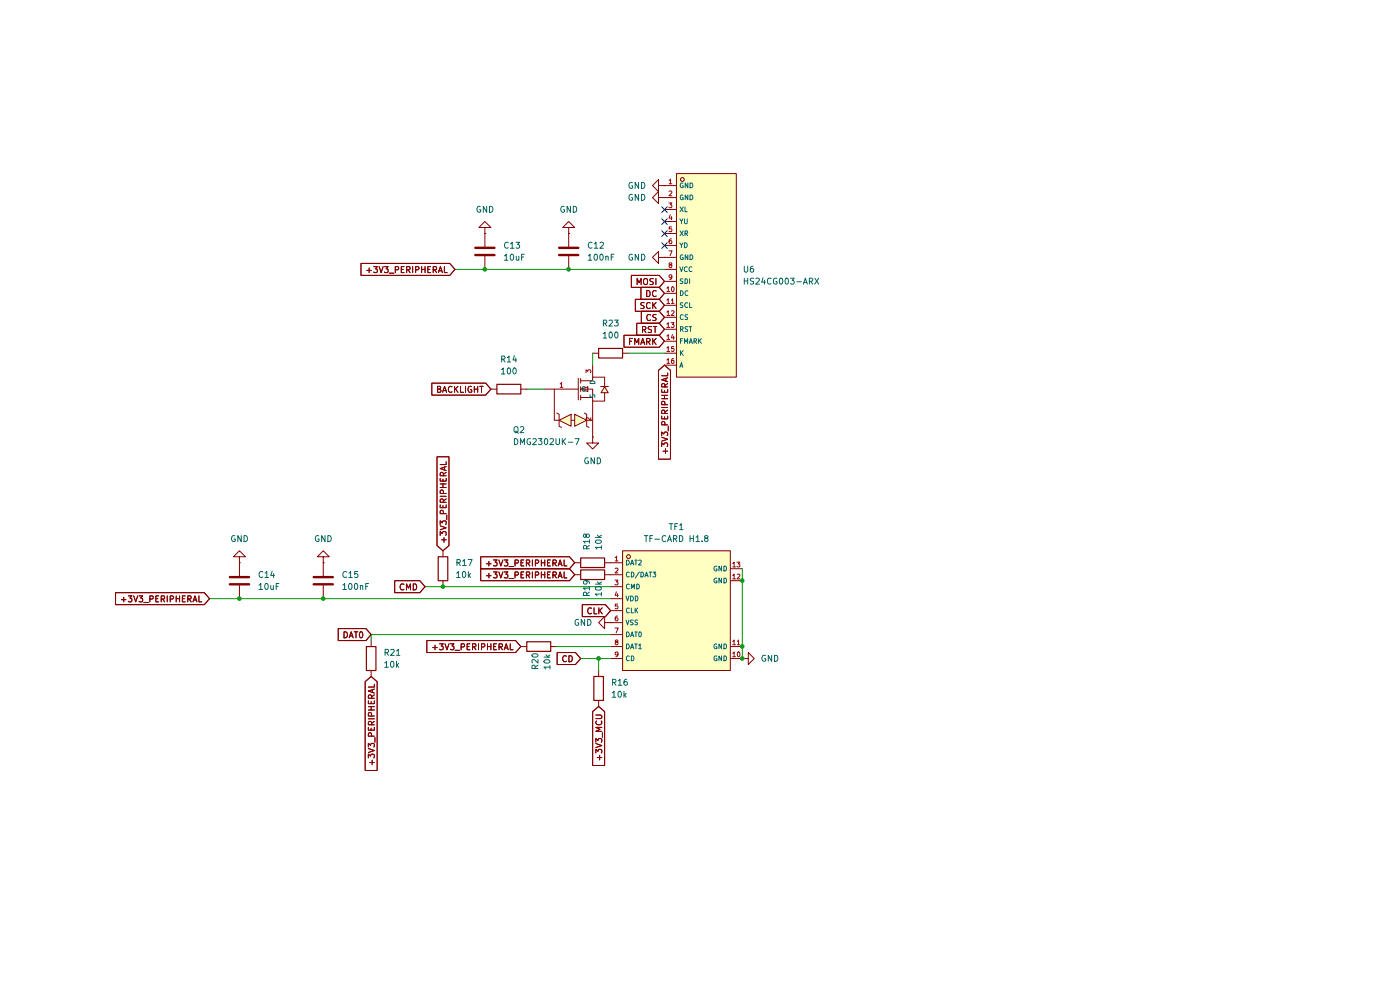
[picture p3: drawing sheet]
(kicad_sch
 (version 20250114)
 (generator "eeschema")
 (generator_version "9.0")
 (paper "A4")
 (lib_symbols
  (symbol "Device:C"
   (pin_numbers (hide yes))
   (pin_names
    (offset 0.254)) (exclude_from_sim no) (in_bom yes) (on_board yes)
   (property "Reference" "C" (at 0.635 2.54 0) (effects (font (size 1.27 1.27)) (justify left)))
   (property "Value" "C" (at 0.635 -2.54 0) (effects (font (size 1.27 1.27)) (justify left)))
   (property "Footprint" "" (at 0.9652 -3.81 0) (effects (font (size 1.27 1.27)) (hide yes)))
   (property "Datasheet" "~" (at 0 0 0) (effects (font (size 1.27 1.27)) (hide yes)))
   (property "Description" "Unpolarized capacitor" (at 0 0 0) (effects (font (size 1.27 1.27)) (hide yes)))
   (symbol "C_0_1"
    (polyline (pts (xy -2.032 0.762) (xy 2.032 0.762)) (stroke (width 0.508) (type default)) (fill (type none)))
    (polyline (pts (xy -2.032 -0.762) (xy 2.032 -0.762)) (stroke (width 0.508) (type default)) (fill (type none))))
   (symbol "C_1_1"
    (pin passive line (at 0 3.81 270) (length 2.794) (name "~" (effects (font (size 1.27 1.27)))) (number "1" (effects (font (size 1.27 1.27)))))
    (pin passive line (at 0 -3.81 90) (length 2.794) (name "~" (effects (font (size 1.27 1.27)))) (number "2" (effects (font (size 1.27 1.27))))))
   (embedded_fonts no))
  (symbol "Device:R"
   (pin_numbers (hide yes))
   (pin_names
    (offset 0)) (exclude_from_sim no) (in_bom yes) (on_board yes)
   (property "Reference" "R" (at 2.032 0 90) (effects (font (size 1.27 1.27))))
   (property "Value" "R" (at 0 0 90) (effects (font (size 1.27 1.27))))
   (property "Footprint" "" (at -1.778 0 90) (effects (font (size 1.27 1.27)) (hide yes)))
   (property "Datasheet" "~" (at 0 0 0) (effects (font (size 1.27 1.27)) (hide yes)))
   (property "Description" "Resistor" (at 0 0 0) (effects (font (size 1.27 1.27)) (hide yes)))
   (symbol "R_0_1"
    (rectangle (start -1.016 -2.54) (end 1.016 2.54) (stroke (width 0.254) (type default)) (fill (type none))))
   (symbol "R_1_1"
    (pin passive line (at 0 3.81 270) (length 1.27) (name "~" (effects (font (size 1.27 1.27)))) (number "1" (effects (font (size 1.27 1.27)))))
    (pin passive line (at 0 -3.81 90) (length 1.27) (name "~" (effects (font (size 1.27 1.27)))) (number "2" (effects (font (size 1.27 1.27))))))
   (embedded_fonts no))
  (symbol "lcsc_imported:DMG2302UK-7" (exclude_from_sim no) (in_bom yes) (on_board yes)
   (property "Reference" "Q" (at 0 1.27 0) (effects (font (size 1.27 1.27))))
   (property "Value" "DMG2302UK-7" (at 0 -2.54 0) (effects (font (size 1.27 1.27))))
   (property "Footprint" "lcsc_footprints:C460977_SOT-23-3_L2_9-W1_3-P1_90-LS2_4-BR" (at 0 -10.16 0) (effects (font (size 1.27 1.27)) (hide yes)))
   (property "Datasheet" "https://www.lcsc.com/datasheet/lcsc_datasheet_1912111437_Diodes-Incorporated-DMG2302UK-7_C460977.pdf" (at -2.286 0.127 0) (effects (font (size 1.27 1.27)) (hide yes)))
   (property "Description" "DMG2302UK-7" (at 0 0 0) (effects (font (size 1.27 1.27)) (hide yes)))
   (property "LCSC" "C460977" (at 0 0 0) (effects (font (size 1.27 1.27)) (hide yes)))
   (property "Manufacturer" "DIODES(美台)" (at 0 0 0) (effects (font (size 1.27 1.27)) (hide yes)))
   (symbol "DMG2302UK-7_1_1"
    (polyline (pts (xy -7.62 -5.08) (xy -7.62 -5.08) (xy -7.112 -5.334) (xy -7.112 -7.874) (xy -6.604 -8.128) (xy -6.604 -8.128)) (stroke (width 0) (type default)) (fill (type none)))
    (polyline (pts (xy -7.112 -6.604) (xy -8.128 -6.604) (xy -8.128 0)) (stroke (width 0) (type default)) (fill (type none)))
    (polyline (pts (xy -4.572 -5.334) (xy -7.112 -6.604) (xy -4.572 -7.874) (xy -4.572 -5.334)) (stroke (width 0) (type default)) (fill (type background)))
    (polyline (pts (xy -4.572 -6.604) (xy -3.81 -6.604)) (stroke (width 0) (type default)) (fill (type none)))
    (polyline (pts (xy -3.81 -5.334) (xy -1.27 -6.604) (xy -3.81 -7.874) (xy -3.81 -5.334)) (stroke (width 0) (type default)) (fill (type background)))
    (polyline (pts (xy -3.048 2.286) (xy -3.048 -2.286)) (stroke (width 0) (type default)) (fill (type none)))
    (polyline (pts (xy -2.54 2.286) (xy -2.54 1.27)) (stroke (width 0) (type default)) (fill (type none)))
    (polyline (pts (xy -2.54 1.778) (xy 0 1.778) (xy 0 2.54) (xy 2.54 2.54) (xy 2.54 0.508)) (stroke (width 0) (type default)) (fill (type none)))
    (polyline (pts (xy -2.54 0) (xy -1.016 -0.508) (xy -1.016 0.508) (xy -2.54 0)) (stroke (width 0) (type default)) (fill (type background)))
    (polyline (pts (xy -2.54 0) (xy 0 0) (xy 0 -2.54) (xy 2.54 -2.54) (xy 2.54 -0.762)) (stroke (width 0) (type default)) (fill (type none)))
    (polyline (pts (xy -2.54 -0.508) (xy -2.54 0.508)) (stroke (width 0) (type default)) (fill (type none)))
    (polyline (pts (xy -2.54 -2.286) (xy -2.54 -1.27)) (stroke (width 0) (type default)) (fill (type none)))
    (polyline (pts (xy -1.778 -5.08) (xy -1.778 -5.08) (xy -1.27 -5.334) (xy -1.27 -7.874) (xy -0.762 -8.128) (xy -0.762 -8.128)) (stroke (width 0) (type default)) (fill (type none)))
    (polyline (pts (xy -1.27 -6.604) (xy 0 -6.604)) (stroke (width 0) (type default)) (fill (type none)))
    (polyline (pts (xy 0 -1.778) (xy -2.54 -1.778)) (stroke (width 0) (type default)) (fill (type none)))
    (polyline (pts (xy 1.6942 0.569) (xy 3.3198 0.569)) (stroke (width 0) (type default)) (fill (type none)))
    (polyline (pts (xy 2.54 0.508) (xy 1.778 -0.762) (xy 3.302 -0.762) (xy 2.54 0.508)) (stroke (width 0) (type default)) (fill (type background)))
    (pin unspecified line (at -10.16 0 0) (length 7.112) (name "G" (effects (font (size 1 1)))) (number "1" (effects (font (size 1 1)))))
    (pin unspecified line (at 0 5.08 270) (length 2.54) (name "D" (effects (font (size 1 1)))) (number "3" (effects (font (size 1 1)))))
    (pin unspecified line (at 0 -10.16 90) (length 7.62) (name "S" (effects (font (size 1 1)))) (number "2" (effects (font (size 1 1))))))
   (embedded_fonts no))
  (symbol "lcsc_imported:HS24CG003-ARX" (exclude_from_sim no) (in_bom yes) (on_board yes)
   (property "Reference" "U" (at 0 1.27 0) (effects (font (size 1.27 1.27))))
   (property "Value" "HS24CG003-ARX" (at 0 -2.54 0) (effects (font (size 1.27 1.27))))
   (property "Footprint" "lcsc_footprints:C5329583_LCD-SMD_HS24CG003-ARX" (at 0 -10.16 0) (effects (font (size 1.27 1.27)) (hide yes)))
   (property "Datasheet" "https://wmsc.lcsc.com/wmsc/upload/file/pdf/v2/lcsc/2404191106_HS-HS24CG003-ARX_C5329583.pdf" (at -2.286 0.127 0) (effects (font (size 1.27 1.27)) (hide yes)))
   (property "Description" "HS24CG003-ARX" (at 0 0 0) (effects (font (size 1.27 1.27)) (hide yes)))
   (property "LCSC" "C5329583" (at 0 0 0) (effects (font (size 1.27 1.27)) (hide yes)))
   (property "Manufacturer" "HS(汉昇)" (at 0 0 0) (effects (font (size 1.27 1.27)) (hide yes)))
   (symbol "HS24CG003-ARX_1_1"
    (rectangle (start -6.35 21.59) (end 6.35 -21.59) (stroke (width 0) (type default)) (fill (type background)))
    (circle (center -5.08 20.32) (radius 0.381) (stroke (width 0) (type default)) (fill (type background)))
    (pin unspecified line (at -8.89 19.05 0) (length 2.54) (name "GND" (effects (font (size 1 1)))) (number "1" (effects (font (size 1 1)))))
    (pin unspecified line (at -8.89 16.51 0) (length 2.54) (name "GND" (effects (font (size 1 1)))) (number "2" (effects (font (size 1 1)))))
    (pin unspecified line (at -8.89 13.97 0) (length 2.54) (name "XL" (effects (font (size 1 1)))) (number "3" (effects (font (size 1 1)))))
    (pin unspecified line (at -8.89 11.43 0) (length 2.54) (name "YU" (effects (font (size 1 1)))) (number "4" (effects (font (size 1 1)))))
    (pin unspecified line (at -8.89 8.89 0) (length 2.54) (name "XR" (effects (font (size 1 1)))) (number "5" (effects (font (size 1 1)))))
    (pin unspecified line (at -8.89 6.35 0) (length 2.54) (name "YD" (effects (font (size 1 1)))) (number "6" (effects (font (size 1 1)))))
    (pin unspecified line (at -8.89 3.81 0) (length 2.54) (name "GND" (effects (font (size 1 1)))) (number "7" (effects (font (size 1 1)))))
    (pin unspecified line (at -8.89 1.27 0) (length 2.54) (name "VCC" (effects (font (size 1 1)))) (number "8" (effects (font (size 1 1)))))
    (pin unspecified line (at -8.89 -1.27 0) (length 2.54) (name "SDI" (effects (font (size 1 1)))) (number "9" (effects (font (size 1 1)))))
    (pin unspecified line (at -8.89 -3.81 0) (length 2.54) (name "DC" (effects (font (size 1 1)))) (number "10" (effects (font (size 1 1)))))
    (pin unspecified line (at -8.89 -6.35 0) (length 2.54) (name "SCL" (effects (font (size 1 1)))) (number "11" (effects (font (size 1 1)))))
    (pin unspecified line (at -8.89 -8.89 0) (length 2.54) (name "CS" (effects (font (size 1 1)))) (number "12" (effects (font (size 1 1)))))
    (pin unspecified line (at -8.89 -11.43 0) (length 2.54) (name "RST" (effects (font (size 1 1)))) (number "13" (effects (font (size 1 1)))))
    (pin unspecified line (at -8.89 -13.97 0) (length 2.54) (name "FMARK" (effects (font (size 1 1)))) (number "14" (effects (font (size 1 1)))))
    (pin unspecified line (at -8.89 -16.51 0) (length 2.54) (name "K" (effects (font (size 1 1)))) (number "15" (effects (font (size 1 1)))))
    (pin unspecified line (at -8.89 -19.05 0) (length 2.54) (name "A" (effects (font (size 1 1)))) (number "16" (effects (font (size 1 1))))))
   (embedded_fonts no))
  (symbol "lcsc_imported:TF-CARD_H1_8" (exclude_from_sim no) (in_bom yes) (on_board yes)
   (property "Reference" "TF" (at 0 1.27 0) (effects (font (size 1.27 1.27))))
   (property "Value" "TF-CARD H1.8" (at 0 -2.54 0) (effects (font (size 1.27 1.27))))
   (property "Footprint" "lcsc_footprints:C7529389_TF-SMD_TF-CARD-H1_8" (at 0 -10.16 0) (effects (font (size 1.27 1.27)) (hide yes)))
   (property "Datasheet" "https://wmsc.lcsc.com/wmsc/upload/file/pdf/v2/lcsc/2308181409_SHOU-HAN-TF-CARD-H1-8_C7529389.pdf" (at -2.286 0.127 0) (effects (font (size 1.27 1.27)) (hide yes)))
   (property "Description" "TF-CARD H1.8" (at 0 0 0) (effects (font (size 1.27 1.27)) (hide yes)))
   (property "LCSC" "C7529389" (at 0 0 0) (effects (font (size 1.27 1.27)) (hide yes)))
   (property "Manufacturer" "SHOU HAN(首韩)" (at 0 0 0) (effects (font (size 1.27 1.27)) (hide yes)))
   (symbol "TF-CARD_H1_8_1_1"
    (rectangle (start -12.7 15.24) (end 10.16 -10.16) (stroke (width 0) (type default)) (fill (type background)))
    (circle (center -11.43 13.97) (radius 0.381) (stroke (width 0) (type default)) (fill (type background)))
    (pin unspecified line (at -15.24 12.7 0) (length 2.54) (name "DAT2" (effects (font (size 1 1)))) (number "1" (effects (font (size 1 1)))))
    (pin unspecified line (at -15.24 10.16 0) (length 2.54) (name "CD/DAT3" (effects (font (size 1 1)))) (number "2" (effects (font (size 1 1)))))
    (pin unspecified line (at -15.24 7.62 0) (length 2.54) (name "CMD" (effects (font (size 1 1)))) (number "3" (effects (font (size 1 1)))))
    (pin unspecified line (at -15.24 5.08 0) (length 2.54) (name "VDD" (effects (font (size 1 1)))) (number "4" (effects (font (size 1 1)))))
    (pin unspecified line (at -15.24 2.54 0) (length 2.54) (name "CLK" (effects (font (size 1 1)))) (number "5" (effects (font (size 1 1)))))
    (pin unspecified line (at -15.24 0 0) (length 2.54) (name "VSS" (effects (font (size 1 1)))) (number "6" (effects (font (size 1 1)))))
    (pin unspecified line (at -15.24 -2.54 0) (length 2.54) (name "DAT0" (effects (font (size 1 1)))) (number "7" (effects (font (size 1 1)))))
    (pin unspecified line (at -15.24 -5.08 0) (length 2.54) (name "DAT1" (effects (font (size 1 1)))) (number "8" (effects (font (size 1 1)))))
    (pin unspecified line (at -15.24 -7.62 0) (length 2.54) (name "CD" (effects (font (size 1 1)))) (number "9" (effects (font (size 1 1)))))
    (pin unspecified line (at 12.7 11.43 180) (length 2.54) (name "GND" (effects (font (size 1 1)))) (number "13" (effects (font (size 1 1)))))
    (pin unspecified line (at 12.7 8.89 180) (length 2.54) (name "GND" (effects (font (size 1 1)))) (number "12" (effects (font (size 1 1)))))
    (pin unspecified line (at 12.7 -5.08 180) (length 2.54) (name "GND" (effects (font (size 1 1)))) (number "11" (effects (font (size 1 1)))))
    (pin unspecified line (at 12.7 -7.62 180) (length 2.54) (name "GND" (effects (font (size 1 1)))) (number "10" (effects (font (size 1 1))))))
   (embedded_fonts no))
  (symbol "power:GND"
   (power)
   (pin_numbers (hide yes))
   (pin_names
    (offset 0) (hide yes)) (exclude_from_sim no) (in_bom yes) (on_board yes)
   (property "Reference" "#PWR" (at 0 -6.35 0) (effects (font (size 1.27 1.27)) (hide yes)))
   (property "Value" "GND" (at 0 -3.81 0) (effects (font (size 1.27 1.27))))
   (property "Footprint" "" (at 0 0 0) (effects (font (size 1.27 1.27)) (hide yes)))
   (property "Datasheet" "" (at 0 0 0) (effects (font (size 1.27 1.27)) (hide yes)))
   (property "Description" "Power symbol creates a global label with name \"GND\" , ground" (at 0 0 0) (effects (font (size 1.27 1.27)) (hide yes)))
   (symbol "GND_0_1"
    (polyline (pts (xy 0 0) (xy 0 -1.27) (xy 1.27 -1.27) (xy 0 -2.54) (xy -1.27 -1.27) (xy 0 -1.27)) (stroke (width 0) (type default)) (fill (type none))))
   (symbol "GND_1_1"
    (pin power_in line (at 0 0 270) (length 0) (name "~" (effects (font (size 1.27 1.27)))) (number "1" (effects (font (size 1.27 1.27))))))
   (embedded_fonts no)))
 (junction
  (at 157.48 123.19)
  (diameter 0)
  (color 0 0 0 0))
 (junction
  (at 157.48 139.7)
  (diameter 0)
  (color 0 0 0 0))
 (junction
  (at 50.8 127)
  (diameter 0)
  (color 0 0 0 0))
 (junction
  (at 102.87 57.15)
  (diameter 0)
  (color 0 0 0 0))
 (junction
  (at 93.98 124.46)
  (diameter 0)
  (color 0 0 0 0))
 (junction
  (at 68.58 127)
  (diameter 0)
  (color 0 0 0 0))
 (junction
  (at 120.65 57.15)
  (diameter 0)
  (color 0 0 0 0))
 (junction
  (at 157.48 137.16)
  (diameter 0)
  (color 0 0 0 0))
 (junction
  (at 127 139.7)
  (diameter 0)
  (color 0 0 0 0))
 (no_connect
  (at 140.97 46.99))
 (no_connect
  (at 140.97 49.53))
 (no_connect
  (at 140.97 52.07))
 (no_connect
  (at 140.97 44.45))
 (wire
  (pts (xy 157.48 123.19) (xy 157.48 137.16))
  (stroke (width 0) (type default)))
 (wire
  (pts (xy 111.76 82.55) (xy 115.57 82.55))
  (stroke (width 0) (type default)))
 (wire
  (pts (xy 96.52 57.15) (xy 102.87 57.15))
  (stroke (width 0) (type default)))
 (wire
  (pts (xy 118.11 137.16) (xy 129.54 137.16))
  (stroke (width 0) (type default)))
 (wire
  (pts (xy 93.98 124.46) (xy 129.54 124.46))
  (stroke (width 0) (type default)))
 (wire
  (pts (xy 50.8 127) (xy 68.58 127))
  (stroke (width 0) (type default)))
 (wire
  (pts (xy 157.48 137.16) (xy 157.48 139.7))
  (stroke (width 0) (type default)))
 (wire
  (pts (xy 127 139.7) (xy 129.54 139.7))
  (stroke (width 0) (type default)))
 (wire
  (pts (xy 127 139.7) (xy 127 142.24))
  (stroke (width 0) (type default)))
 (wire
  (pts (xy 78.74 134.62) (xy 78.74 135.89))
  (stroke (width 0) (type default)))
 (wire
  (pts (xy 44.45 127) (xy 50.8 127))
  (stroke (width 0) (type default)))
 (wire
  (pts (xy 102.87 57.15) (xy 120.65 57.15))
  (stroke (width 0) (type default)))
 (wire
  (pts (xy 68.58 127) (xy 129.54 127))
  (stroke (width 0) (type default)))
 (wire
  (pts (xy 133.35 74.93) (xy 140.97 74.93))
  (stroke (width 0) (type default)))
 (wire
  (pts (xy 123.19 139.7) (xy 127 139.7))
  (stroke (width 0) (type default)))
 (wire
  (pts (xy 129.54 134.62) (xy 78.74 134.62))
  (stroke (width 0) (type default)))
 (wire
  (pts (xy 125.73 74.93) (xy 125.73 77.47))
  (stroke (width 0) (type default)))
 (wire
  (pts (xy 90.17 124.46) (xy 93.98 124.46))
  (stroke (width 0) (type default)))
 (wire
  (pts (xy 120.65 57.15) (xy 140.97 57.15))
  (stroke (width 0) (type default)))
 (wire
  (pts (xy 157.48 120.65) (xy 157.48 123.19))
  (stroke (width 0) (type default)))
 (global_label "RST"
  (shape input)
  (at 140.97 69.85 180)
  (fields_autoplaced yes)
  (effects (font (size 1.27 1.27)) (justify right))
  (property "Intersheetrefs" "${INTERSHEET_REFS}" (at 134.5377 69.85 0) (effects (font (size 1.27 1.27)) (justify right) (hide yes))))
 (global_label "+3V3_PERIPHERAL"
  (shape input)
  (at 110.49 137.16 180)
  (fields_autoplaced yes)
  (effects (font (size 1.27 1.27)) (justify right))
  (property "Intersheetrefs" "${INTERSHEET_REFS}" (at 90.0272 137.16 0) (effects (font (size 1.27 1.27)) (justify right) (hide yes))))
 (global_label "DC"
  (shape input)
  (at 140.97 62.23 180)
  (fields_autoplaced yes)
  (effects (font (size 1.27 1.27)) (justify right))
  (property "Intersheetrefs" "${INTERSHEET_REFS}" (at 135.4448 62.23 0) (effects (font (size 1.27 1.27)) (justify right) (hide yes))))
 (global_label "+3V3_PERIPHERAL"
  (shape input)
  (at 44.45 127 180)
  (fields_autoplaced yes)
  (effects (font (size 1.27 1.27)) (justify right))
  (property "Intersheetrefs" "${INTERSHEET_REFS}" (at 23.9872 127 0) (effects (font (size 1.27 1.27)) (justify right) (hide yes))))
 (global_label "+3V3_PERIPHERAL"
  (shape input)
  (at 140.97 77.47 270)
  (fields_autoplaced yes)
  (effects (font (size 1.27 1.27)) (justify right))
  (property "Intersheetrefs" "${INTERSHEET_REFS}" (at 140.97 97.9328 90) (effects (font (size 1.27 1.27)) (justify right) (hide yes))))
 (global_label "+3V3_PERIPHERAL"
  (shape input)
  (at 78.74 143.51 270)
  (fields_autoplaced yes)
  (effects (font (size 1.27 1.27)) (justify right))
  (property "Intersheetrefs" "${INTERSHEET_REFS}" (at 78.74 163.9728 90) (effects (font (size 1.27 1.27)) (justify right) (hide yes))))
 (global_label "DAT0"
  (shape input)
  (at 78.74 134.62 180)
  (fields_autoplaced yes)
  (effects (font (size 1.27 1.27)) (justify right))
  (property "Intersheetrefs" "${INTERSHEET_REFS}" (at 71.2191 134.62 0) (effects (font (size 1.27 1.27)) (justify right) (hide yes))))
 (global_label "+3V3_PERIPHERAL"
  (shape input)
  (at 121.92 119.38 180)
  (fields_autoplaced yes)
  (effects (font (size 1.27 1.27)) (justify right))
  (property "Intersheetrefs" "${INTERSHEET_REFS}" (at 101.4572 119.38 0) (effects (font (size 1.27 1.27)) (justify right) (hide yes))))
 (global_label "SCK"
  (shape input)
  (at 140.97 64.77 180)
  (fields_autoplaced yes)
  (effects (font (size 1.27 1.27)) (justify right))
  (property "Intersheetrefs" "${INTERSHEET_REFS}" (at 134.2353 64.77 0) (effects (font (size 1.27 1.27)) (justify right) (hide yes))))
 (global_label "+3V3_PERIPHERAL"
  (shape input)
  (at 93.98 116.84 90)
  (fields_autoplaced yes)
  (effects (font (size 1.27 1.27)) (justify left))
  (property "Intersheetrefs" "${INTERSHEET_REFS}" (at 93.98 96.3772 90) (effects (font (size 1.27 1.27)) (justify left) (hide yes))))
 (global_label "MOSI"
  (shape input)
  (at 140.97 59.69 180)
  (fields_autoplaced yes)
  (effects (font (size 1.27 1.27)) (justify right))
  (property "Intersheetrefs" "${INTERSHEET_REFS}" (at 133.3886 59.69 0) (effects (font (size 1.27 1.27)) (justify right) (hide yes))))
 (global_label "CD"
  (shape input)
  (at 123.19 139.7 180)
  (fields_autoplaced yes)
  (effects (font (size 1.27 1.27)) (justify right))
  (property "Intersheetrefs" "${INTERSHEET_REFS}" (at 117.6648 139.7 0) (effects (font (size 1.27 1.27)) (justify right) (hide yes))))
 (global_label "FMARK"
  (shape input)
  (at 140.97 72.39 180)
  (fields_autoplaced yes)
  (effects (font (size 1.27 1.27)) (justify right))
  (property "Intersheetrefs" "${INTERSHEET_REFS}" (at 131.8162 72.39 0) (effects (font (size 1.27 1.27)) (justify right) (hide yes))))
 (global_label "CLK"
  (shape input)
  (at 129.54 129.54 180)
  (fields_autoplaced yes)
  (effects (font (size 1.27 1.27)) (justify right))
  (property "Intersheetrefs" "${INTERSHEET_REFS}" (at 122.9867 129.54 0) (effects (font (size 1.27 1.27)) (justify right) (hide yes))))
 (global_label "BACKLIGHT"
  (shape input)
  (at 104.14 82.55 180)
  (fields_autoplaced yes)
  (effects (font (size 1.27 1.27)) (justify right))
  (property "Intersheetrefs" "${INTERSHEET_REFS}" (at 91.0552 82.55 0) (effects (font (size 1.27 1.27)) (justify right) (hide yes))))
 (global_label "CMD"
  (shape input)
  (at 90.17 124.46 180)
  (fields_autoplaced yes)
  (effects (font (size 1.27 1.27)) (justify right))
  (property "Intersheetrefs" "${INTERSHEET_REFS}" (at 83.1934 124.46 0) (effects (font (size 1.27 1.27)) (justify right) (hide yes))))
 (global_label "+3V3_MCU"
  (shape input)
  (at 127 149.86 270)
  (fields_autoplaced yes)
  (effects (font (size 1.27 1.27)) (justify right))
  (property "Intersheetrefs" "${INTERSHEET_REFS}" (at 127 162.9447 90) (effects (font (size 1.27 1.27)) (justify right) (hide yes))))
 (global_label "+3V3_PERIPHERAL"
  (shape input)
  (at 121.92 121.92 180)
  (fields_autoplaced yes)
  (effects (font (size 1.27 1.27)) (justify right))
  (property "Intersheetrefs" "${INTERSHEET_REFS}" (at 101.4572 121.92 0) (effects (font (size 1.27 1.27)) (justify right) (hide yes))))
 (global_label "CS"
  (shape input)
  (at 140.97 67.31 180)
  (fields_autoplaced yes)
  (effects (font (size 1.27 1.27)) (justify right))
  (property "Intersheetrefs" "${INTERSHEET_REFS}" (at 135.5053 67.31 0) (effects (font (size 1.27 1.27)) (justify right) (hide yes))))
 (global_label "+3V3_PERIPHERAL"
  (shape input)
  (at 96.52 57.15 180)
  (fields_autoplaced yes)
  (effects (font (size 1.27 1.27)) (justify right))
  (property "Intersheetrefs" "${INTERSHEET_REFS}" (at 76.0572 57.15 0) (effects (font (size 1.27 1.27)) (justify right) (hide yes))))
 (symbol
  (lib_id "Device:R")
  (at 125.73 119.38 270)
  (unit 1)
  (exclude_from_sim no)
  (in_bom yes)
  (on_board yes)
  (dnp no)
  (fields_autoplaced yes)
  (property "Reference" "R18" (at 124.4599 116.84 0) (effects (font (size 1.27 1.27)) (justify right)))
  (property "Value" "10k" (at 126.9999 116.84 0) (effects (font (size 1.27 1.27)) (justify right)))
  (property "Footprint" "Resistor_SMD:R_0603_1608Metric_Pad0.98x0.95mm_HandSolder" (at 125.73 117.602 90) (effects (font (size 1.27 1.27)) (hide yes)))
  (property "Datasheet" "~" (at 125.73 119.38 0) (effects (font (size 1.27 1.27)) (hide yes)))
  (property "Description" "Resistor" (at 125.73 119.38 0) (effects (font (size 1.27 1.27)) (hide yes)))
  (pin "2")
  (pin "1"))
 (symbol
  (lib_id "Device:C")
  (at 102.87 53.34 0)
  (unit 1)
  (exclude_from_sim no)
  (in_bom yes)
  (on_board yes)
  (dnp no)
  (fields_autoplaced yes)
  (property "Reference" "C13" (at 106.68 52.0699 0) (effects (font (size 1.27 1.27)) (justify left)))
  (property "Value" "10uF" (at 106.68 54.6099 0) (effects (font (size 1.27 1.27)) (justify left)))
  (property "Footprint" "Capacitor_SMD:C_0805_2012Metric_Pad1.18x1.45mm_HandSolder" (at 103.8352 57.15 0) (effects (font (size 1.27 1.27)) (hide yes)))
  (property "Datasheet" "~" (at 102.87 53.34 0) (effects (font (size 1.27 1.27)) (hide yes)))
  (property "Description" "Unpolarized capacitor" (at 102.87 53.34 0) (effects (font (size 1.27 1.27)) (hide yes)))
  (pin "1")
  (pin "2"))
 (symbol
  (lib_id "Device:C")
  (at 68.58 123.19 0)
  (unit 1)
  (exclude_from_sim no)
  (in_bom yes)
  (on_board yes)
  (dnp no)
  (fields_autoplaced yes)
  (property "Reference" "C15" (at 72.39 121.9199 0) (effects (font (size 1.27 1.27)) (justify left)))
  (property "Value" "100nF" (at 72.39 124.4599 0) (effects (font (size 1.27 1.27)) (justify left)))
  (property "Footprint" "Capacitor_SMD:C_0603_1608Metric_Pad1.08x0.95mm_HandSolder" (at 69.5452 127 0) (effects (font (size 1.27 1.27)) (hide yes)))
  (property "Datasheet" "~" (at 68.58 123.19 0) (effects (font (size 1.27 1.27)) (hide yes)))
  (property "Description" "Unpolarized capacitor" (at 68.58 123.19 0) (effects (font (size 1.27 1.27)) (hide yes)))
  (pin "1")
  (pin "2"))
 (symbol
  (lib_id "power:GND")
  (at 50.8 119.38 180)
  (unit 1)
  (exclude_from_sim no)
  (in_bom yes)
  (on_board yes)
  (dnp no)
  (fields_autoplaced yes)
  (property "Reference" "#PWR044" (at 50.8 113.03 0) (effects (font (size 1.27 1.27)) (hide yes)))
  (property "Value" "GND" (at 50.8 114.3 0) (effects (font (size 1.27 1.27))))
  (property "Footprint" "" (at 50.8 119.38 0) (effects (font (size 1.27 1.27)) (hide yes)))
  (property "Datasheet" "" (at 50.8 119.38 0) (effects (font (size 1.27 1.27)) (hide yes)))
  (property "Description" "Power symbol creates a global label with name \"GND\" , ground" (at 50.8 119.38 0) (effects (font (size 1.27 1.27)) (hide yes)))
  (pin "1"))
 (symbol
  (lib_id "power:GND")
  (at 129.54 132.08 270)
  (unit 1)
  (exclude_from_sim no)
  (in_bom yes)
  (on_board yes)
  (dnp no)
  (fields_autoplaced yes)
  (property "Reference" "#PWR046" (at 123.19 132.08 0) (effects (font (size 1.27 1.27)) (hide yes)))
  (property "Value" "GND" (at 125.73 132.0799 90) (effects (font (size 1.27 1.27)) (justify right)))
  (property "Footprint" "" (at 129.54 132.08 0) (effects (font (size 1.27 1.27)) (hide yes)))
  (property "Datasheet" "" (at 129.54 132.08 0) (effects (font (size 1.27 1.27)) (hide yes)))
  (property "Description" "Power symbol creates a global label with name \"GND\" , ground" (at 129.54 132.08 0) (effects (font (size 1.27 1.27)) (hide yes)))
  (pin "1"))
 (symbol
  (lib_id "Device:R")
  (at 129.54 74.93 90)
  (unit 1)
  (exclude_from_sim no)
  (in_bom yes)
  (on_board yes)
  (dnp no)
  (fields_autoplaced yes)
  (property "Reference" "R23" (at 129.54 68.58 90) (effects (font (size 1.27 1.27))))
  (property "Value" "100" (at 129.54 71.12 90) (effects (font (size 1.27 1.27))))
  (property "Footprint" "Resistor_SMD:R_0603_1608Metric_Pad0.98x0.95mm_HandSolder" (at 129.54 76.708 90) (effects (font (size 1.27 1.27)) (hide yes)))
  (property "Datasheet" "~" (at 129.54 74.93 0) (effects (font (size 1.27 1.27)) (hide yes)))
  (property "Description" "Resistor" (at 129.54 74.93 0) (effects (font (size 1.27 1.27)) (hide yes)))
  (pin "2")
  (pin "1"))
 (symbol
  (lib_id "Device:R")
  (at 114.3 137.16 270)
  (unit 1)
  (exclude_from_sim no)
  (in_bom yes)
  (on_board yes)
  (dnp no)
  (property "Reference" "R20" (at 113.538 142.24 0) (effects (font (size 1.27 1.27)) (justify right)))
  (property "Value" "10k" (at 116.078 142.24 0) (effects (font (size 1.27 1.27)) (justify right)))
  (property "Footprint" "Resistor_SMD:R_0603_1608Metric_Pad0.98x0.95mm_HandSolder" (at 114.3 135.382 90) (effects (font (size 1.27 1.27)) (hide yes)))
  (property "Datasheet" "~" (at 114.3 137.16 0) (effects (font (size 1.27 1.27)) (hide yes)))
  (property "Description" "Resistor" (at 114.3 137.16 0) (effects (font (size 1.27 1.27)) (hide yes)))
  (pin "2")
  (pin "1"))
 (symbol
  (lib_id "Device:R")
  (at 107.95 82.55 90)
  (unit 1)
  (exclude_from_sim no)
  (in_bom yes)
  (on_board yes)
  (dnp no)
  (fields_autoplaced yes)
  (property "Reference" "R14" (at 107.95 76.2 90) (effects (font (size 1.27 1.27))))
  (property "Value" "100" (at 107.95 78.74 90) (effects (font (size 1.27 1.27))))
  (property "Footprint" "Resistor_SMD:R_0603_1608Metric_Pad0.98x0.95mm_HandSolder" (at 107.95 84.328 90) (effects (font (size 1.27 1.27)) (hide yes)))
  (property "Datasheet" "~" (at 107.95 82.55 0) (effects (font (size 1.27 1.27)) (hide yes)))
  (property "Description" "Resistor" (at 107.95 82.55 0) (effects (font (size 1.27 1.27)) (hide yes)))
  (pin "2")
  (pin "1"))
 (symbol
  (lib_id "lcsc_imported:DMG2302UK-7")
  (at 125.73 82.55 0)
  (unit 1)
  (exclude_from_sim no)
  (in_bom yes)
  (on_board yes)
  (dnp no)
  (property "Reference" "Q2" (at 108.712 91.186 0) (effects (font (size 1.27 1.27)) (justify left)))
  (property "Value" "DMG2302UK-7" (at 108.712 93.726 0) (effects (font (size 1.27 1.27)) (justify left)))
  (property "Footprint" "footprints:C460977_SOT-23-3_L2_9-W1_3-P1_90-LS2_4-BR" (at 125.73 92.71 0) (effects (font (size 1.27 1.27)) (hide yes)))
  (property "Datasheet" "https://www.lcsc.com/datasheet/lcsc_datasheet_1912111437_Diodes-Incorporated-DMG2302UK-7_C460977.pdf" (at 123.444 82.423 0) (effects (font (size 1.27 1.27)) (hide yes)))
  (property "Description" "DMG2302UK-7" (at 125.73 82.55 0) (effects (font (size 1.27 1.27)) (hide yes)))
  (property "LCSC" "C460977" (at 125.73 82.55 0) (effects (font (size 1.27 1.27)) (hide yes)))
  (property "Manufacturer" "DIODES(美台)" (at 125.73 82.55 0) (effects (font (size 1.27 1.27)) (hide yes)))
  (pin "3")
  (pin "2")
  (pin "1"))
 (symbol
  (lib_id "power:GND")
  (at 102.87 49.53 180)
  (unit 1)
  (exclude_from_sim no)
  (in_bom yes)
  (on_board yes)
  (dnp no)
  (fields_autoplaced yes)
  (property "Reference" "#PWR041" (at 102.87 43.18 0) (effects (font (size 1.27 1.27)) (hide yes)))
  (property "Value" "GND" (at 102.87 44.45 0) (effects (font (size 1.27 1.27))))
  (property "Footprint" "" (at 102.87 49.53 0) (effects (font (size 1.27 1.27)) (hide yes)))
  (property "Datasheet" "" (at 102.87 49.53 0) (effects (font (size 1.27 1.27)) (hide yes)))
  (property "Description" "Power symbol creates a global label with name \"GND\" , ground" (at 102.87 49.53 0) (effects (font (size 1.27 1.27)) (hide yes)))
  (pin "1"))
 (symbol
  (lib_id "Device:R")
  (at 93.98 120.65 180)
  (unit 1)
  (exclude_from_sim no)
  (in_bom yes)
  (on_board yes)
  (dnp no)
  (fields_autoplaced yes)
  (property "Reference" "R17" (at 96.52 119.3799 0) (effects (font (size 1.27 1.27)) (justify right)))
  (property "Value" "10k" (at 96.52 121.9199 0) (effects (font (size 1.27 1.27)) (justify right)))
  (property "Footprint" "Resistor_SMD:R_0603_1608Metric_Pad0.98x0.95mm_HandSolder" (at 95.758 120.65 90) (effects (font (size 1.27 1.27)) (hide yes)))
  (property "Datasheet" "~" (at 93.98 120.65 0) (effects (font (size 1.27 1.27)) (hide yes)))
  (property "Description" "Resistor" (at 93.98 120.65 0) (effects (font (size 1.27 1.27)) (hide yes)))
  (pin "2")
  (pin "1"))
 (symbol
  (lib_id "power:GND")
  (at 140.97 54.61 270)
  (unit 1)
  (exclude_from_sim no)
  (in_bom yes)
  (on_board yes)
  (dnp no)
  (fields_autoplaced yes)
  (property "Reference" "#PWR039" (at 134.62 54.61 0) (effects (font (size 1.27 1.27)) (hide yes)))
  (property "Value" "GND" (at 137.16 54.6099 90) (effects (font (size 1.27 1.27)) (justify right)))
  (property "Footprint" "" (at 140.97 54.61 0) (effects (font (size 1.27 1.27)) (hide yes)))
  (property "Datasheet" "" (at 140.97 54.61 0) (effects (font (size 1.27 1.27)) (hide yes)))
  (property "Description" "Power symbol creates a global label with name \"GND\" , ground" (at 140.97 54.61 0) (effects (font (size 1.27 1.27)) (hide yes)))
  (pin "1"))
 (symbol
  (lib_id "power:GND")
  (at 125.73 92.71 0)
  (unit 1)
  (exclude_from_sim no)
  (in_bom yes)
  (on_board yes)
  (dnp no)
  (fields_autoplaced yes)
  (property "Reference" "#PWR043" (at 125.73 99.06 0) (effects (font (size 1.27 1.27)) (hide yes)))
  (property "Value" "GND" (at 125.73 97.79 0) (effects (font (size 1.27 1.27))))
  (property "Footprint" "" (at 125.73 92.71 0) (effects (font (size 1.27 1.27)) (hide yes)))
  (property "Datasheet" "" (at 125.73 92.71 0) (effects (font (size 1.27 1.27)) (hide yes)))
  (property "Description" "Power symbol creates a global label with name \"GND\" , ground" (at 125.73 92.71 0) (effects (font (size 1.27 1.27)) (hide yes)))
  (pin "1"))
 (symbol
  (lib_id "lcsc_imported:TF-CARD_H1_8")
  (at 144.78 132.08 0)
  (unit 1)
  (exclude_from_sim no)
  (in_bom yes)
  (on_board yes)
  (dnp no)
  (fields_autoplaced yes)
  (property "Reference" "TF1" (at 143.51 111.76 0) (effects (font (size 1.27 1.27))))
  (property "Value" "TF-CARD H1.8" (at 143.51 114.3 0) (effects (font (size 1.27 1.27))))
  (property "Footprint" "footprints:C7529389_TF-SMD_TF-CARD-H1_8" (at 144.78 142.24 0) (effects (font (size 1.27 1.27)) (hide yes)))
  (property "Datasheet" "https://wmsc.lcsc.com/wmsc/upload/file/pdf/v2/lcsc/2308181409_SHOU-HAN-TF-CARD-H1-8_C7529389.pdf" (at 142.494 131.953 0) (effects (font (size 1.27 1.27)) (hide yes)))
  (property "Description" "TF-CARD H1.8" (at 144.78 132.08 0) (effects (font (size 1.27 1.27)) (hide yes)))
  (property "LCSC" "C7529389" (at 144.78 132.08 0) (effects (font (size 1.27 1.27)) (hide yes)))
  (property "Manufacturer" "SHOU HAN(首韩)" (at 144.78 132.08 0) (effects (font (size 1.27 1.27)) (hide yes)))
  (pin "6")
  (pin "2")
  (pin "3")
  (pin "1")
  (pin "4")
  (pin "8")
  (pin "9")
  (pin "12")
  (pin "7")
  (pin "11")
  (pin "10")
  (pin "5")
  (pin "13"))
 (symbol
  (lib_id "Device:C")
  (at 50.8 123.19 0)
  (unit 1)
  (exclude_from_sim no)
  (in_bom yes)
  (on_board yes)
  (dnp no)
  (fields_autoplaced yes)
  (property "Reference" "C14" (at 54.61 121.9199 0) (effects (font (size 1.27 1.27)) (justify left)))
  (property "Value" "10uF" (at 54.61 124.4599 0) (effects (font (size 1.27 1.27)) (justify left)))
  (property "Footprint" "Capacitor_SMD:C_0805_2012Metric_Pad1.18x1.45mm_HandSolder" (at 51.7652 127 0) (effects (font (size 1.27 1.27)) (hide yes)))
  (property "Datasheet" "~" (at 50.8 123.19 0) (effects (font (size 1.27 1.27)) (hide yes)))
  (property "Description" "Unpolarized capacitor" (at 50.8 123.19 0) (effects (font (size 1.27 1.27)) (hide yes)))
  (pin "1")
  (pin "2"))
 (symbol
  (lib_id "lcsc_imported:HS24CG003-ARX")
  (at 149.86 58.42 0)
  (unit 1)
  (exclude_from_sim no)
  (in_bom yes)
  (on_board yes)
  (dnp no)
  (fields_autoplaced yes)
  (property "Reference" "U6" (at 157.48 57.1499 0) (effects (font (size 1.27 1.27)) (justify left)))
  (property "Value" "HS24CG003-ARX" (at 157.48 59.6899 0) (effects (font (size 1.27 1.27)) (justify left)))
  (property "Footprint" "lcsc_footprints:HS24CG003_SideWrap_W70" (at 149.86 68.58 0) (effects (font (size 1.27 1.27)) (hide yes)))
  (property "Datasheet" "https://wmsc.lcsc.com/wmsc/upload/file/pdf/v2/lcsc/2404191106_HS-HS24CG003-ARX_C5329583.pdf" (at 147.574 58.293 0) (effects (font (size 1.27 1.27)) (hide yes)))
  (property "Description" "HS24CG003-ARX" (at 149.86 58.42 0) (effects (font (size 1.27 1.27)) (hide yes)))
  (property "LCSC" "C5329583" (at 149.86 58.42 0) (effects (font (size 1.27 1.27)) (hide yes)))
  (property "Manufacturer" "HS(汉昇)" (at 149.86 58.42 0) (effects (font (size 1.27 1.27)) (hide yes)))
  (pin "12")
  (pin "8")
  (pin "10")
  (pin "9")
  (pin "13")
  (pin "15")
  (pin "16")
  (pin "6")
  (pin "14")
  (pin "11")
  (pin "5")
  (pin "3")
  (pin "4")
  (pin "7")
  (pin "1")
  (pin "2"))
 (symbol
  (lib_id "Device:R")
  (at 127 146.05 180)
  (unit 1)
  (exclude_from_sim no)
  (in_bom yes)
  (on_board yes)
  (dnp no)
  (fields_autoplaced yes)
  (property "Reference" "R16" (at 129.54 144.7799 0) (effects (font (size 1.27 1.27)) (justify right)))
  (property "Value" "10k" (at 129.54 147.3199 0) (effects (font (size 1.27 1.27)) (justify right)))
  (property "Footprint" "Resistor_SMD:R_0603_1608Metric_Pad0.98x0.95mm_HandSolder" (at 128.778 146.05 90) (effects (font (size 1.27 1.27)) (hide yes)))
  (property "Datasheet" "~" (at 127 146.05 0) (effects (font (size 1.27 1.27)) (hide yes)))
  (property "Description" "Resistor" (at 127 146.05 0) (effects (font (size 1.27 1.27)) (hide yes)))
  (pin "2")
  (pin "1"))
 (symbol
  (lib_id "power:GND")
  (at 140.97 39.37 270)
  (unit 1)
  (exclude_from_sim no)
  (in_bom yes)
  (on_board yes)
  (dnp no)
  (fields_autoplaced yes)
  (property "Reference" "#PWR037" (at 134.62 39.37 0) (effects (font (size 1.27 1.27)) (hide yes)))
  (property "Value" "GND" (at 137.16 39.3699 90) (effects (font (size 1.27 1.27)) (justify right)))
  (property "Footprint" "" (at 140.97 39.37 0) (effects (font (size 1.27 1.27)) (hide yes)))
  (property "Datasheet" "" (at 140.97 39.37 0) (effects (font (size 1.27 1.27)) (hide yes)))
  (property "Description" "Power symbol creates a global label with name \"GND\" , ground" (at 140.97 39.37 0) (effects (font (size 1.27 1.27)) (hide yes)))
  (pin "1"))
 (symbol
  (lib_id "power:GND")
  (at 140.97 41.91 270)
  (unit 1)
  (exclude_from_sim no)
  (in_bom yes)
  (on_board yes)
  (dnp no)
  (fields_autoplaced yes)
  (property "Reference" "#PWR038" (at 134.62 41.91 0) (effects (font (size 1.27 1.27)) (hide yes)))
  (property "Value" "GND" (at 137.16 41.9099 90) (effects (font (size 1.27 1.27)) (justify right)))
  (property "Footprint" "" (at 140.97 41.91 0) (effects (font (size 1.27 1.27)) (hide yes)))
  (property "Datasheet" "" (at 140.97 41.91 0) (effects (font (size 1.27 1.27)) (hide yes)))
  (property "Description" "Power symbol creates a global label with name \"GND\" , ground" (at 140.97 41.91 0) (effects (font (size 1.27 1.27)) (hide yes)))
  (pin "1"))
 (symbol
  (lib_id "power:GND")
  (at 157.48 139.7 90)
  (unit 1)
  (exclude_from_sim no)
  (in_bom yes)
  (on_board yes)
  (dnp no)
  (fields_autoplaced yes)
  (property "Reference" "#PWR047" (at 163.83 139.7 0) (effects (font (size 1.27 1.27)) (hide yes)))
  (property "Value" "GND" (at 161.29 139.6999 90) (effects (font (size 1.27 1.27)) (justify right)))
  (property "Footprint" "" (at 157.48 139.7 0) (effects (font (size 1.27 1.27)) (hide yes)))
  (property "Datasheet" "" (at 157.48 139.7 0) (effects (font (size 1.27 1.27)) (hide yes)))
  (property "Description" "Power symbol creates a global label with name \"GND\" , ground" (at 157.48 139.7 0) (effects (font (size 1.27 1.27)) (hide yes)))
  (pin "1"))
 (symbol
  (lib_id "power:GND")
  (at 120.65 49.53 180)
  (unit 1)
  (exclude_from_sim no)
  (in_bom yes)
  (on_board yes)
  (dnp no)
  (fields_autoplaced yes)
  (property "Reference" "#PWR040" (at 120.65 43.18 0) (effects (font (size 1.27 1.27)) (hide yes)))
  (property "Value" "GND" (at 120.65 44.45 0) (effects (font (size 1.27 1.27))))
  (property "Footprint" "" (at 120.65 49.53 0) (effects (font (size 1.27 1.27)) (hide yes)))
  (property "Datasheet" "" (at 120.65 49.53 0) (effects (font (size 1.27 1.27)) (hide yes)))
  (property "Description" "Power symbol creates a global label with name \"GND\" , ground" (at 120.65 49.53 0) (effects (font (size 1.27 1.27)) (hide yes)))
  (pin "1"))
 (symbol
  (lib_id "power:GND")
  (at 68.58 119.38 180)
  (unit 1)
  (exclude_from_sim no)
  (in_bom yes)
  (on_board yes)
  (dnp no)
  (fields_autoplaced yes)
  (property "Reference" "#PWR045" (at 68.58 113.03 0) (effects (font (size 1.27 1.27)) (hide yes)))
  (property "Value" "GND" (at 68.58 114.3 0) (effects (font (size 1.27 1.27))))
  (property "Footprint" "" (at 68.58 119.38 0) (effects (font (size 1.27 1.27)) (hide yes)))
  (property "Datasheet" "" (at 68.58 119.38 0) (effects (font (size 1.27 1.27)) (hide yes)))
  (property "Description" "Power symbol creates a global label with name \"GND\" , ground" (at 68.58 119.38 0) (effects (font (size 1.27 1.27)) (hide yes)))
  (pin "1"))
 (symbol
  (lib_id "Device:R")
  (at 78.74 139.7 180)
  (unit 1)
  (exclude_from_sim no)
  (in_bom yes)
  (on_board yes)
  (dnp no)
  (fields_autoplaced yes)
  (property "Reference" "R21" (at 81.28 138.4299 0) (effects (font (size 1.27 1.27)) (justify right)))
  (property "Value" "10k" (at 81.28 140.9699 0) (effects (font (size 1.27 1.27)) (justify right)))
  (property "Footprint" "Resistor_SMD:R_0603_1608Metric_Pad0.98x0.95mm_HandSolder" (at 80.518 139.7 90) (effects (font (size 1.27 1.27)) (hide yes)))
  (property "Datasheet" "~" (at 78.74 139.7 0) (effects (font (size 1.27 1.27)) (hide yes)))
  (property "Description" "Resistor" (at 78.74 139.7 0) (effects (font (size 1.27 1.27)) (hide yes)))
  (pin "2")
  (pin "1"))
 (symbol
  (lib_id "Device:R")
  (at 125.73 121.92 270)
  (unit 1)
  (exclude_from_sim no)
  (in_bom yes)
  (on_board yes)
  (dnp no)
  (property "Reference" "R19" (at 124.46 126.746 0) (effects (font (size 1.27 1.27)) (justify right)))
  (property "Value" "10k" (at 127 126.746 0) (effects (font (size 1.27 1.27)) (justify right)))
  (property "Footprint" "Resistor_SMD:R_0603_1608Metric_Pad0.98x0.95mm_HandSolder" (at 125.73 120.142 90) (effects (font (size 1.27 1.27)) (hide yes)))
  (property "Datasheet" "~" (at 125.73 121.92 0) (effects (font (size 1.27 1.27)) (hide yes)))
  (property "Description" "Resistor" (at 125.73 121.92 0) (effects (font (size 1.27 1.27)) (hide yes)))
  (pin "2")
  (pin "1"))
 (symbol
  (lib_id "Device:C")
  (at 120.65 53.34 0)
  (unit 1)
  (exclude_from_sim no)
  (in_bom yes)
  (on_board yes)
  (dnp no)
  (fields_autoplaced yes)
  (property "Reference" "C12" (at 124.46 52.0699 0) (effects (font (size 1.27 1.27)) (justify left)))
  (property "Value" "100nF" (at 124.46 54.6099 0) (effects (font (size 1.27 1.27)) (justify left)))
  (property "Footprint" "Capacitor_SMD:C_0603_1608Metric_Pad1.08x0.95mm_HandSolder" (at 121.6152 57.15 0) (effects (font (size 1.27 1.27)) (hide yes)))
  (property "Datasheet" "~" (at 120.65 53.34 0) (effects (font (size 1.27 1.27)) (hide yes)))
  (property "Description" "Unpolarized capacitor" (at 120.65 53.34 0) (effects (font (size 1.27 1.27)) (hide yes)))
  (pin "1")
  (pin "2")))
